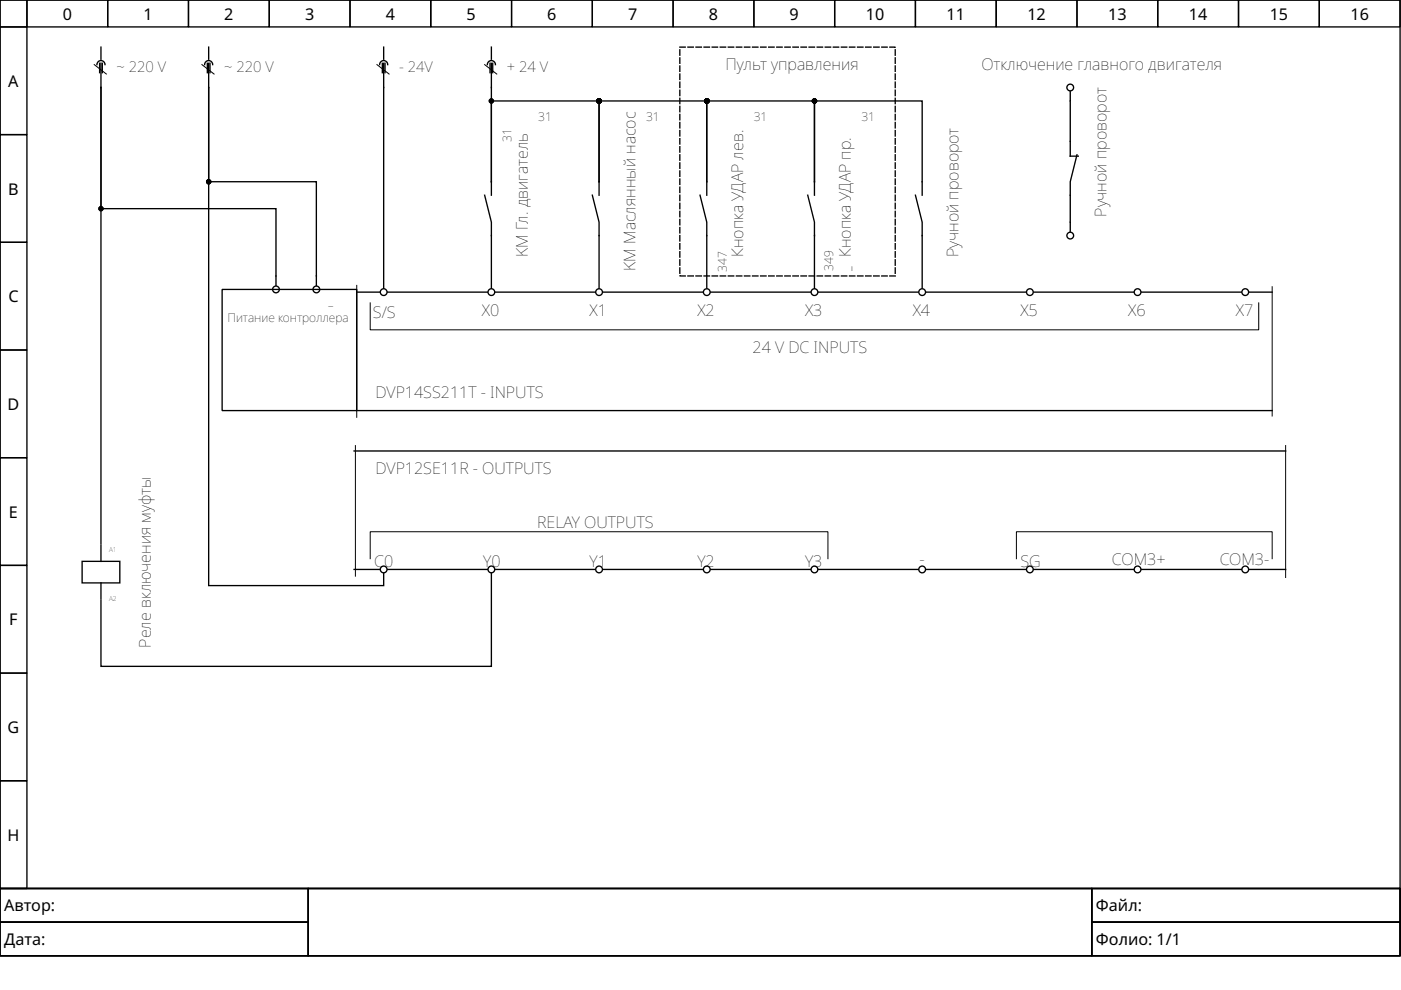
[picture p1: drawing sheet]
<svg xmlns="http://www.w3.org/2000/svg" width="297mm" height="210mm" viewBox="0 0 297 210" stroke-linecap="round" stroke-linejoin="round" font-family="sans-serif">
<g fill="none" stroke="#000" stroke-width=".29">
<path d="M0 0h296.8v188.4h-296.8zM0 0h5.7v5.7h-5.7zM5.7 0h17.1v5.7h-17.1zM22.8 0h17.2v5.7h-17.2zM40 0h17.1v5.7h-17.1zM57.1 0h17.1v5.7h-17.1zM74.2 0h17.1v5.7h-17.1zM91.3 0h17.2v5.7h-17.2zM108.5 0h17.1v5.7h-17.1zM125.6 0h17.1v5.7h-17.1zM142.7 0h17.1v5.7h-17.1zM159.8 0h17.2v5.7h-17.2z"/>
<path d="M177 0h17.1v5.7h-17.1zM194.1 0h17.1v5.7h-17.1zM211.2 0h17.1v5.7h-17.1zM228.3 0h17.2v5.7h-17.2zM245.5 0h17.1v5.7h-17.1zM262.6 0h17.1v5.7h-17.1zM279.7 0h17.1v5.7h-17.1zM0 5.7h5.7v22.8h-5.7zM20.6 13.7a.86 .86 0 0 1 .8-.9 .86 .86 0 0 1 .9 .9M21.1 13.4v2M21.4 18.6v96.7M21.4 18.6v25.6h37.1v16.3"/>
<path d="M21.4 10v2.6M21.4 13.4v5.2M21.7 13.4v2M43.4 13.7a.86 .86 0 0 1 .8-.9 .86 .86 0 0 1 .9 .9M44 13.4v2M44.2 18.6v105.6h37.1v-2.6M44.2 18.6v19.9h22.9v22M44.2 10v2.6M44.2 13.4v5.2M44.5 13.4v2M80.5 13.7a.86 .86 0 0 1 .8-.9 .86 .86 0 0 1 .9 .9M81.1 13.4v2"/>
<path d="M81.3 13.4v47.7M81.3 10v2.6M81.6 13.4v2M103.3 13.7a.86 .86 0 0 1 .9-.9 .86 .86 0 0 1 .8 .9M103.9 13.4v2M104.2 13.4v25.1M104.2 10v2.6M104.5 13.4v2M226.9 19.4v13.7h1.7M0 28.5h5.7v22.9h-5.7zM104.2 38.5v2.9M104.2 38.5v-17.1h22.8v17.1"/>
<path d="M127 38.5v2.9M127 38.5v-17.1h22.8v17.1M149.8 38.5v-17.1h22.9v17.1M149.8 38.5v2.9M172.7 38.5v-17.1h22.8v20M172.7 38.5v2.9M228.3 32.8l-1.4 5.7v10.6M0 51.4h5.7v22.8h-5.7zM102.8 41.4l1.4 5.7v14M125.6 41.4l1.4 5.7v14M148.4 41.4l1.4 5.7v14M171.3 41.4l1.4 5.7v14"/>
<path d="M194.1 41.4l1.4 5.7v14M0 74.2h5.7v22.8h-5.7zM47.1 61.4h28.5v25.7h-28.5zM75.6 61.9h4.9M82.2 61.9h21.1M105 61.9h21.2M127.9 61.9h21.1M150.7 61.9h21.1M173.5 61.9h21.2M196.4 61.9h21.1M219.2 61.9h21.1M242 61.9h21.2"/>
<path d="M264.9 61.9h4.8M0 97h5.7v22.9h-5.7zM75.1 95.6h197.5M75.6 87.1h194.1M0 119.9h5.7v22.8h-5.7zM17.4 119h8v4.6h-8zM21.4 115.6v3.4M21.4 123.6v3.4M75.1 120.7h5.4M82.2 120.7h21.1M104.2 121.6v19.7h-82.8v-14M105 120.7h21.2"/>
<path d="M127.9 120.7h21.1M150.7 120.7h21.1M173.5 120.7h21.2M196.4 120.7h21.1M219.2 120.7h21.1M242 120.7h21.2M264.9 120.7h7.7M0 142.7h5.7v22.8h-5.7zM0 165.5h5.7v22.9h-5.7zM0 188.4h296.8v14.3h-296.8zM0 188.4h65.4v7.1h-65.4zM0 195.5h65.4v7.2h-65.4z"/>
<path d="M65.4 188.4h166.1v14.3h-166.1zM231.5 188.4h65.3v7.1h-65.3zM231.5 195.5h65.3v7.2h-65.3z"/>
<circle cx="226.9" cy="18.6" r=".71"/>
<circle cx="226.9" cy="49.9" r=".71"/>
<circle cx="58.5" cy="61.4" r=".71"/>
<circle cx="67.1" cy="61.4" r=".71"/>
<circle cx="81.3" cy="61.9" r=".71"/>
<circle cx="104.2" cy="61.9" r=".71"/>
<circle cx="127" cy="61.9" r=".71"/>
<circle cx="149.8" cy="61.9" r=".71"/>
<circle cx="172.7" cy="61.9" r=".71"/>
<circle cx="195.5" cy="61.9" r=".71"/>
<circle cx="218.3" cy="61.9" r=".71"/>
<circle cx="241.2" cy="61.9" r=".71"/>
<circle cx="264" cy="61.9" r=".71"/>
<circle cx="81.3" cy="120.7" r=".71"/>
<circle cx="104.2" cy="120.7" r=".71"/>
<circle cx="127" cy="120.7" r=".71"/>
<circle cx="149.8" cy="120.7" r=".71"/>
<circle cx="172.7" cy="120.7" r=".71"/>
<circle cx="195.5" cy="120.7" r=".71"/>
<circle cx="218.3" cy="120.7" r=".71"/>
<circle cx="241.2" cy="120.7" r=".71"/>
<circle cx="264" cy="120.7" r=".71"/>
</g>
<path d="M144.1 10h45.7v48.5h-45.7z" fill="none" stroke="#000" stroke-width=".29" stroke-dasharray="1.1 .6"/>
<path d="M20 13.7l2.5 2M42.8 13.7l2.6 2M79.9 13.7l2.6 2M102.8 13.7l2.5 2M75.6 60.5v28M78.5 64.2v5.7h188.4v-5.7M269.7 60.8v27.4M75.4 94.5v27.7M272.6 94.5v27.9M78.5 118.5v-5.8h97v5.8M215.5 118.5v-5.8h54.2v5.8" fill="none" stroke="#000" stroke-width=".21"/>
<g fill="#000" stroke="#000" stroke-width=".29">
<circle cx="44.2" cy="38.5" r=".43"/>
<circle cx="104.2" cy="21.4" r=".43"/>
<circle cx="127" cy="21.4" r=".43"/>
<circle cx="149.8" cy="21.4" r=".43"/>
<circle cx="172.7" cy="21.4" r=".43"/>
<circle cx="21.4" cy="44.2" r=".43"/>
</g>
<g font-size="3.4">
<text x="13.3" y="4.1">0</text>
<text x="30.4" y="4.1">1</text>
<text x="47.5" y="4.1">2</text>
<text x="64.7" y="4.1">3</text>
<text x="81.8" y="4.1">4</text>
<text x="98.9" y="4.1">5</text>
<text x="116" y="4.1">6</text>
<text x="133.2" y="4.1">7</text>
<text x="150.3" y="4.1">8</text>
<text x="167.4" y="4.1">9</text>
<text x="183.6" y="4.1">10</text>
<text x="200.7" y="4.1">11</text>
<text x="217.8" y="4.1">12</text>
<text x="234.9" y="4.1">13</text>
<text x="252.1" y="4.1">14</text>
<text x="269.2" y="4.1">15</text>
<text x="286.3" y="4.1">16</text>
<text x="153.8" y="14.8">Пульт управления</text>
<text x="208.1" y="14.8">Отключение главного двигателя</text>
<text x="1.8" y="18.4">A</text>
<text x="1.7" y="41.2">B</text>
<text x="234.6" y="46" transform="rotate(-90 234.6 46)">Ручной проворот</text>
<text x="111.9" y="54.5" transform="rotate(-90 111.9 54.5)">KM Гл. двигатель</text>
<text x="134.7" y="57.4" transform="rotate(-90 134.7 57.4)">KM Маслянный насос</text>
<text x="157.6" y="54.5" transform="rotate(-90 157.6 54.5)">Кнопка УДАР лев.</text>
<text x="180.4" y="54.5" transform="rotate(-90 180.4 54.5)">Кнопка УДАР пр.</text>
<text x="203.2" y="54.5" transform="rotate(-90 203.2 54.5)">Ручной проворот</text>
<text x="1.8" y="64.1">C</text>
<text x="79.1" y="67.4">S/S</text>
<text x="102.2" y="67.1">X0</text>
<text x="125" y="67.1">X1</text>
<text x="147.8" y="67.1">X2</text>
<text x="170.7" y="67.1">X3</text>
<text x="193.5" y="67.1">X4</text>
<text x="216.4" y="67.1">X5</text>
<text x="239.2" y="67.1">X6</text>
<text x="262" y="67.1">X7</text>
<text x="159.6" y="74.8">24 V DC INPUTS</text>
<text x="1.6" y="86.9">D</text>
<text x="79.6" y="84.3">DVP14SS211T - INPUTS</text>
<text x="79.6" y="100.5">DVP12SE11R - OUTPUTS</text>
<text x="1.9" y="109.7">E</text>
<text x="113.9" y="111.9">RELAY OUTPUTS</text>
<text x="194.9" y="119.9">-</text>
<text x="235.8" y="119.9">COM3+</text>
<text x="258.6" y="119.9">COM3-</text>
<text x="79.3" y="120.2">C0</text>
<text x="102.5" y="120.2">Y0</text>
<text x="125" y="120.2">Y1</text>
<text x="147.8" y="120.2">Y2</text>
<text x="170.7" y="120.2">Y3</text>
<text x="216.4" y="120.2">SG</text>
<text x="2" y="132.6">F</text>
<text x="32" y="137.3" transform="rotate(-90 32 137.3)">Реле включения муфты</text>
<text x="1.6" y="155.4">G</text>
<text x="1.6" y="178.2">H</text>
<text x=".9" y="193.2">Автор:</text>
<text x="232.4" y="193.2">Файл:</text>
<text x=".9" y="200.4">Дата:</text>
<text x="232.4" y="200.4">Фолио: 1/1</text>
</g>
<g font-size="3.1">
<text x="24.7" y="15.3">~ 220 V</text>
<text x="47.5" y="15.3">~ 220 V</text>
<text x="84.6" y="15.3">- 24V</text>
<text x="107.5" y="15.3">+ 24 V</text>
</g>
<g font-size="2.6">
<text x="114.1" y="25.7">31</text>
<text x="137" y="25.7">31</text>
<text x="159.8" y="25.7">31</text>
<text x="182.6" y="25.7">31</text>
<text x="108.5" y="30" transform="rotate(-90 108.5 30)">31</text>
<text x="154.1" y="57.7" transform="rotate(-90 154.1 57.7)">347</text>
<text x="176.7" y="57.4" transform="rotate(-90 176.7 57.4)">349</text>
<text x="180.4" y="57.4" transform="rotate(-90 180.4 57.4)">_</text>
<text x="69.6" y="64.6">_</text>
<text x="48.2" y="68.2">Питание контроллера</text>
</g>
<g font-size="1.4">
<text x="23.1" y="117.1">A1</text>
<text x="23.1" y="127.4">A2</text>
</g>
</svg>
